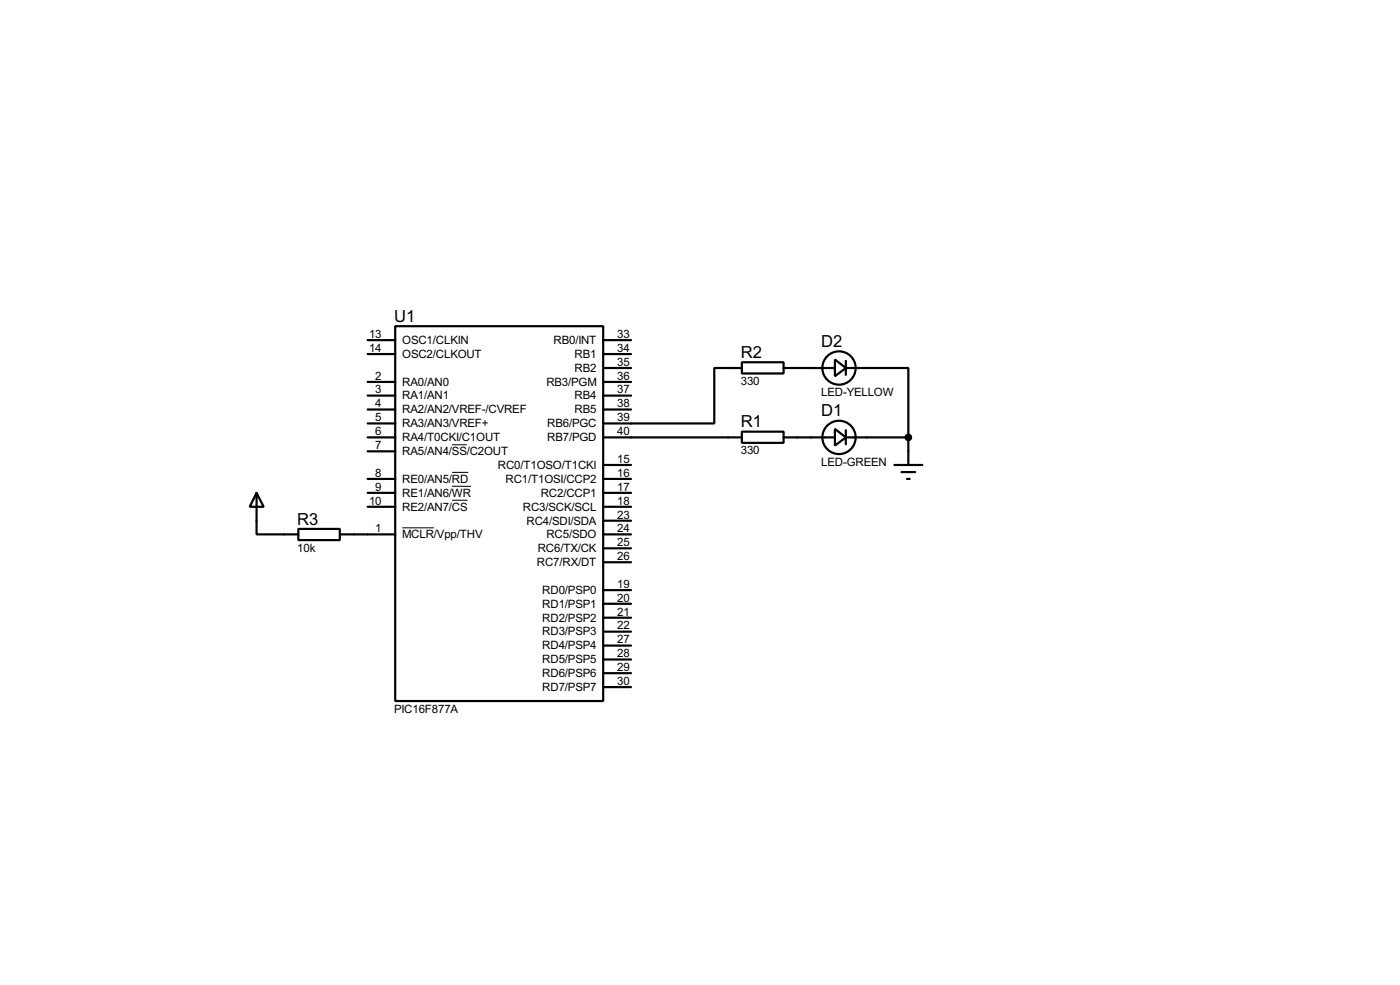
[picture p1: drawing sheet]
<svg xmlns="http://www.w3.org/2000/svg" width="256mm" height="180mm" viewBox="0 0 256 180" stroke-linecap="round" stroke-linejoin="round" font-family="sans-serif">
<g fill="none" stroke="#000" stroke-width=".4">
<path d="M72.4 59.7h38.1v68.6h-38.1zM67.4 69.9h5M67.4 72.4h5M67.4 75h5M67.4 62.3h5M67.4 64.8h5M67.4 77.5h5M110.5 67.4h5.1M110.5 69.9h5.1M110.5 72.4h5.1M110.5 75h5.1M110.5 62.3h5.1"/>
<path d="M110.5 64.8h5.1M135.9 79h7.7v2.1h-7.7zM135.9 66.3h7.7v2.1h-7.7zM135.9 67.4h-5v10.1h-20.4M143.6 67.4h9.4M153 78.5l2 1.6-2 1.5zM153 65.8l2 1.6-2 1.5zM155 67.4h11.4v12.7M155 66.1v2.5M155 78.8v2.5M47 90.2l1.3 2.6h-2.5zM47 90.2v7.6h7.7"/>
<path d="M54.7 96.8h7.6v2.1h-7.6zM62.3 97.8h10.1M67.4 80.1h5M67.4 82.6h5M67.4 87.7h5M67.4 90.2h5M67.4 92.8h5M110.5 97.8h5.1M110.5 80.1h25.4M110.5 87.7h5.1M110.5 90.2h5.1M110.5 92.8h5.1"/>
<path d="M110.5 95.3h5.1M110.5 85.1h5.1M143.6 80.1h9.4M155 80.1h11.4M163.9 85.1h5.1M165.2 86.4h2.5M166.2 87.7h.5M166.4 80.1v5M110.5 108h5.1M110.5 110.5h5.1M110.5 118.2h5.1M110.5 115.6h5.1"/>
<path d="M110.5 113.1h5.1M110.5 102.9h5.1M110.5 100.4h5.1M110.5 125.8h5.1M110.5 123.2h5.1M110.5 120.7h5.1"/>
<circle cx="153.7" cy="67.4" r="3.1"/>
<circle cx="153.7" cy="80.1" r="3.1"/>
</g>
<path d="M73.7 96.6h5.8M82.8 81.4h2.7M82.8 86.5h3M82.8 89h3.5M82.8 91.6h2.9" fill="none" stroke="#000" stroke-width=".18"/>
<circle cx="166.4" cy="80.1" r=".5" fill="#000" stroke="#000" stroke-width=".4"/>
<g font-size="3.4">
<text x="72.2" y="58.9">U1</text>
<text x="135.7" y="65.5">R2</text>
<text x="150.5" y="63.5">D2</text>
<text x="150.5" y="76.2">D1</text>
<text x="135.7" y="78.2">R1</text>
<text x="54.5" y="96">R3</text>
</g>
<g font-size="2.4">
<text x="67.6" y="61.9">13</text>
<text x="67.6" y="64.4">14</text>
<text x="73.7" y="63">OSC1/CLKIN</text>
<text x="73.7" y="65.5">OSC2/CLKOUT</text>
<text x="101.4" y="63">RB0/INT</text>
<text x="105.3" y="65.5">RB1</text>
<text x="113.1" y="64.4">34</text>
<text x="113.1" y="61.9">33</text>
<text x="68.8" y="69.5">2</text>
<text x="68.8" y="72">3</text>
<text x="73.7" y="70.6">RA0/AN0</text>
<text x="100.1" y="70.6">RB3/PGM</text>
<text x="105.3" y="68.1">RB2</text>
<text x="113.1" y="72">37</text>
<text x="113.1" y="69.5">36</text>
<text x="113.1" y="67">35</text>
<text x="135.7" y="70.5">330</text>
<text x="68.8" y="74.6">4</text>
<text x="68.8" y="77.1">5</text>
<text x="73.7" y="73.1">RA1/AN1</text>
<text x="73.7" y="75.7">RA2/AN2/VREF-/CVREF</text>
<text x="105.3" y="75.7">RB5</text>
<text x="105.3" y="73.1">RB4</text>
<text x="113.1" y="77.1">39</text>
<text x="113.1" y="74.6">38</text>
<text x="150.5" y="72.5">LED-YELLOW</text>
<text x="68.8" y="79.7">6</text>
<text x="68.8" y="82.2">7</text>
<text x="73.7" y="80.8">RA4/T0CKI/C1OUT</text>
<text x="73.7" y="83.3">RA5/AN4/SS/C2OUT</text>
<text x="73.7" y="78.2">RA3/AN3/VREF+</text>
<text x="100.3" y="80.8">RB7/PGD</text>
<text x="100.3" y="78.2">RB6/PGC</text>
<text x="113.1" y="79.7">40</text>
<text x="135.7" y="83.2">330</text>
<text x="68.8" y="87.3">8</text>
<text x="68.8" y="89.8">9</text>
<text x="73.7" y="88.4">RE0/AN5/RD</text>
<text x="91.2" y="85.8">RC0/T1OSO/T1CKI</text>
<text x="92.6" y="88.4">RC1/T1OSI/CCP2</text>
<text x="113.1" y="87.3">16</text>
<text x="113.1" y="89.8">17</text>
<text x="113.1" y="84.7">15</text>
<text x="150.5" y="85.2">LED-GREEN</text>
<text x="67.6" y="92.4">10</text>
<text x="73.7" y="90.9">RE1/AN6/WR</text>
<text x="73.7" y="93.5">RE2/AN7/CS</text>
<text x="95.8" y="93.5">RC3/SCK/SCL</text>
<text x="99.1" y="90.9">RC2/CCP1</text>
<text x="113.1" y="92.4">18</text>
<text x="113.1" y="94.9">23</text>
<text x="54.5" y="101">10k</text>
<text x="68.8" y="97.4">1</text>
<text x="73.7" y="98.5">MCLR/Vpp/THV</text>
<text x="96.5" y="96">RC4/SDI/SDA</text>
<text x="98.5" y="101.1">RC6/TX/CK</text>
<text x="100.1" y="98.5">RC5/SDO</text>
<text x="113.1" y="100">25</text>
<text x="113.1" y="97.4">24</text>
<text x="98.4" y="103.6">RC7/RX/DT</text>
<text x="113.1" y="107.6">19</text>
<text x="113.1" y="102.5">26</text>
<text x="99.4" y="108.7">RD0/PSP0</text>
<text x="99.4" y="111.2">RD1/PSP1</text>
<text x="99.4" y="113.8">RD2/PSP2</text>
<text x="113.1" y="110.1">20</text>
<text x="113.1" y="112.7">21</text>
<text x="99.4" y="118.9">RD4/PSP4</text>
<text x="99.4" y="116.3">RD3/PSP3</text>
<text x="113.1" y="117.8">27</text>
<text x="113.1" y="115.2">22</text>
<text x="99.4" y="123.9">RD6/PSP6</text>
<text x="99.4" y="121.4">RD5/PSP5</text>
<text x="113.1" y="125.4">30</text>
<text x="113.1" y="122.8">29</text>
<text x="113.1" y="120.3">28</text>
<text x="72.2" y="130.4">PIC16F877A</text>
<text x="99.4" y="126.5">RD7/PSP7</text>
</g>
</svg>
